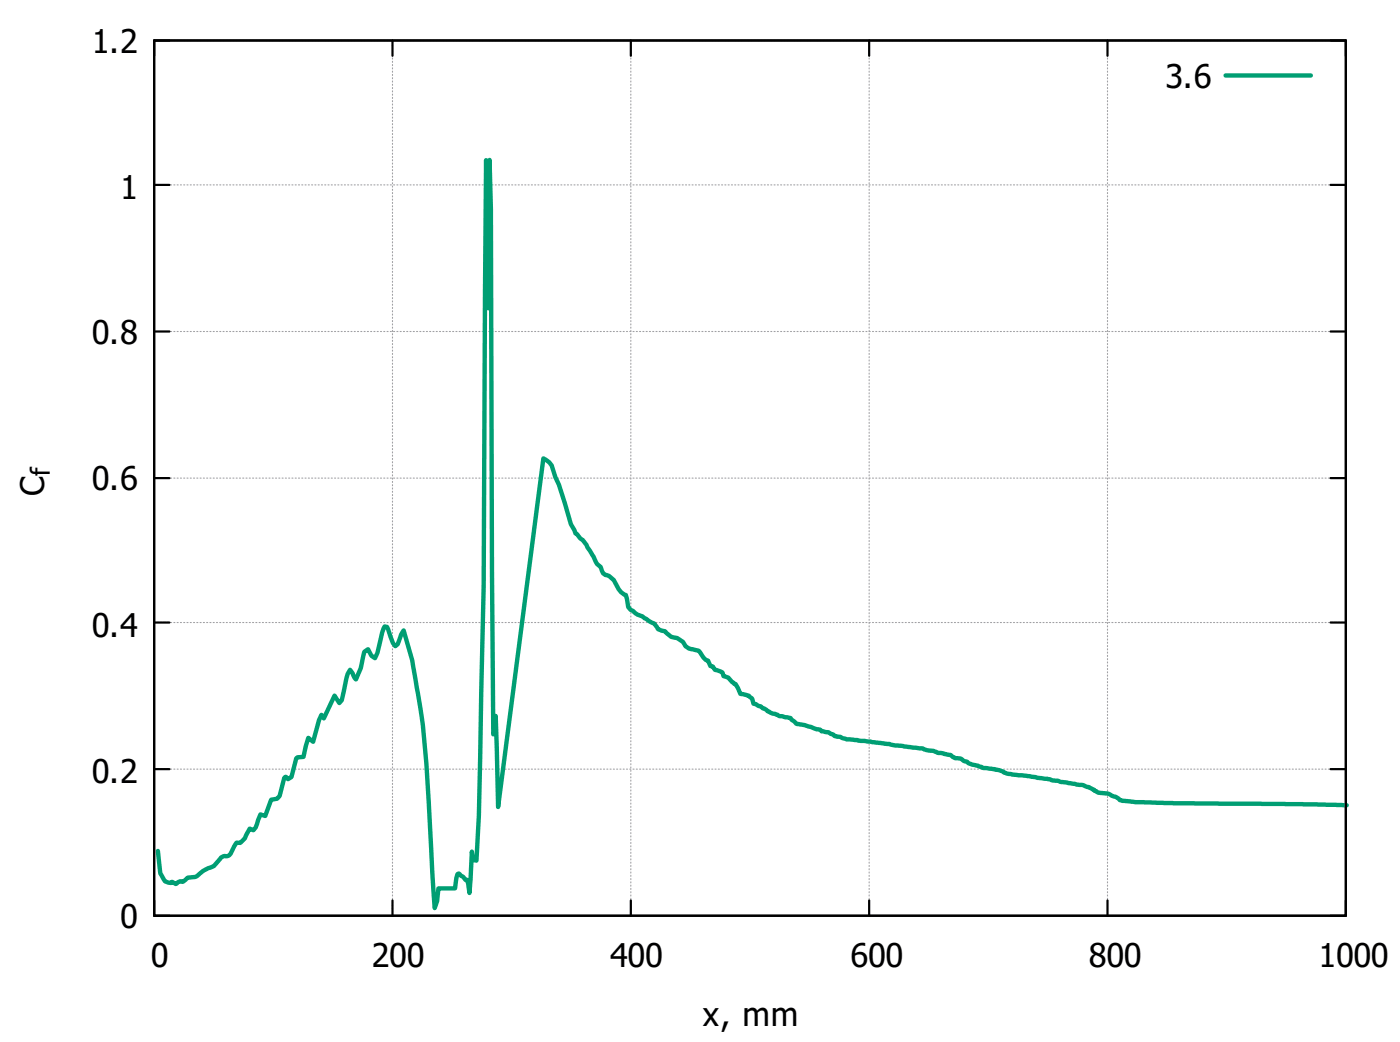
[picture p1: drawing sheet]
<svg xmlns="http://www.w3.org/2000/svg" width="226mm" height="168mm" viewBox="0 0 226 168" stroke-linecap="round" stroke-linejoin="round" font-family="sans-serif">
<g fill="none" stroke="#a0a0a4" stroke-width=".18" stroke-dasharray=".2 .4">
<path d="M24.9 6.5h192.1M24.9 29.8h192.1M24.9 53.4h192.1M24.9 77h192.1M24.9 100.3h192.1M24.9 123.9h192.1M24.9 147.6h192.1M24.9 147.6v-141.1M63.3 147.6v-141.1M101.7 147.6v-141.1M140.2 147.6v-141.1M178.6 147.6v-141.1"/>
<path d="M217 147.6v-141.1"/>
</g>
<g fill="none" stroke="#000" stroke-width=".35">
<path d="M24.9 6.5h192.1v141.1h-192.1zM27.3 6.5h-2.4v2.5M63.3 6.5v2.5M101.7 6.5v2.5M140.2 6.5v2.5M178.6 6.5v2.5M214.6 6.5h2.4v2.5M24.9 29.8h2.4M214.6 29.8h2.4M24.9 53.4h2.4M214.6 53.4h2.4M24.9 77h2.4"/>
<path d="M214.6 77h2.4M24.9 100.3h2.4M214.6 100.3h2.4M24.9 123.9h2.4M214.6 123.9h2.4M24.9 145.1v2.5h2.4M63.3 145.1v2.5M101.7 145.1v2.5M140.2 145.1v2.5M178.6 145.1v2.5M217 145.1v2.5h-2.4"/>
</g>
<path d="M197.6 12.2h13.8M217.2 129.8l-10-.2-17.9-.1-6.2-.2-1.3-.2a2.69 2.69 0 0 1-2-.7l-.3-.1a4.7 4.7 0 0 0-2.3-.5l-.4-.3h-.2l-.2-.3-1.2-.4a2.65 2.65 0 0 0-1.5-.3l-2.7-.5-.4-.2h-.8l-.9-.3-6.6-.8-1.1-.6-2.7-.4-1-.3a2.75 2.75 0 0 1-1.5-.6l-.4-.1a1.74 1.74 0 0 0-1.6-.5l-.3-.2a.92 .92 0 0 0-1-.4l-1.5-.3-.6-.3-1.2-.1-.7-.3-4.3-.5-1-.2-3-.4-3.9-.3-.9-.4-1-.2-.2-.2-.8-.4-1.1-.2-.2-.2-.6-.1-2.3-.7a1.78 1.78 0 0 1-1.5-.7l-.4-.4-1.8-.3-.7-.4a3 3 0 0 1-1.8-.8h-.1l-.4-.4h-.4l-.4-.3-.4-.1-.2-.8a3 3 0 0 0-1.9-.8l-.8-1.6h-.2l-.3-.3-.6-.7-.8-.2-.2-.6-1.2-.4-.3-.6-.4-.1-.4-.8-.4-.1-.4-.4-.7-1.1-1.6-.4-.6-.4a2.67 2.67 0 0 0-2.3-1.5l-.9-.9-1.2-.3-.6-.9-.7-.4-1.2-.8-.8-.2-1.1-.8-.4-.5-.4-1.9-.8-.5-1.1-1.9-.8-.7-.6-.1a1.39 1.39 0 0 1-.7-1.3l-.6-.5-1.7-3.1-.6-.8-.4-.2-.6-.8h-.2l-.7-1.5-2-6.4-.5-1.2-.6-1.9-.4-.5-1-.6-7.3 56.1-.4-14.6-.2 2.7-.1 .2-.3-26.2-.1-58.4-.2-7.9-.2 23.9-.4-23.9-.4 68.7-.8 37-.4 7.2-.5-.1-.2-1.4-.4 6.7-.4-2.1h-.2l-.4-.5-.7-.5-.2 .1-.2 .6-.2 1.7h-2.7l-.2 2-.4 1.1-.4-5.7a391.3 391.3 0 0 0-1.7-25.2l-1-5.7a50.7 50.7 0 0 0-1.9-8.1l-.4 .6-.6 1.6-.3 .3-.4-.5-1-2.6h-.4l-.4 .9-.7 3.3-.4 .9-.6-.4-.6-1.1-.6 .4-.5 2.7-.8 1.8-.9-1.6-.4 .7-.2 .8-.8 3.4-.4 .5-.7-1.2-1.8 3.7-.4-.6-.4 .9-.9 3.4-.8-.6-.8 3.1h-.9l-.2 .2-.8 3-.6 .4-.3-.4-.3 .2-.7 2.9-.4 .4-1 .2-.9 2.6-.8-.3-.8 2.2-.3 .4-.6-.3-.8 1.6-.7 .7h-.6l-1 1.8-.6 .4a.99 .99 0 0 0-1.1 .4l-1.2 1.2a6.8 6.8 0 0 0-2.7 1.7l-1.3 .1-.8 .7-.4-.1-.7 .5-.6-.4-.2 .2-1-.3-.8-1.3-.3-3.6" fill="none" stroke="#009e73" stroke-width=".71"/>
<g font-size="5.3">
<text x="14.8" y="8.5">1.2</text>
<text x="188" y="14.1">3.6</text>
<text x="19.4" y="32.1">1</text>
<text x="14.8" y="55.4">0.8</text>
<text x="7.1" y="79.9" transform="rotate(-90 7.1 79.9)">C</text>
<text x="14.8" y="79">0.6</text>
<text x="14.8" y="102.6">0.4</text>
<text x="14.8" y="126.2">0.2</text>
<text x="19.4" y="149.5">0</text>
<text x="24.3" y="155.9">0</text>
<text x="59.9" y="155.9">200</text>
<text x="98.4" y="155.9">400</text>
<text x="137.2" y="155.9">600</text>
<text x="175.6" y="155.9">800</text>
<text x="212.6" y="155.9">1000</text>
<text x="113.4" y="165.4">x, mm</text>
</g>
<text font-size="4.2" x="8.1" y="76.7" transform="rotate(-90 8.1 76.7)">f</text>
</svg>
